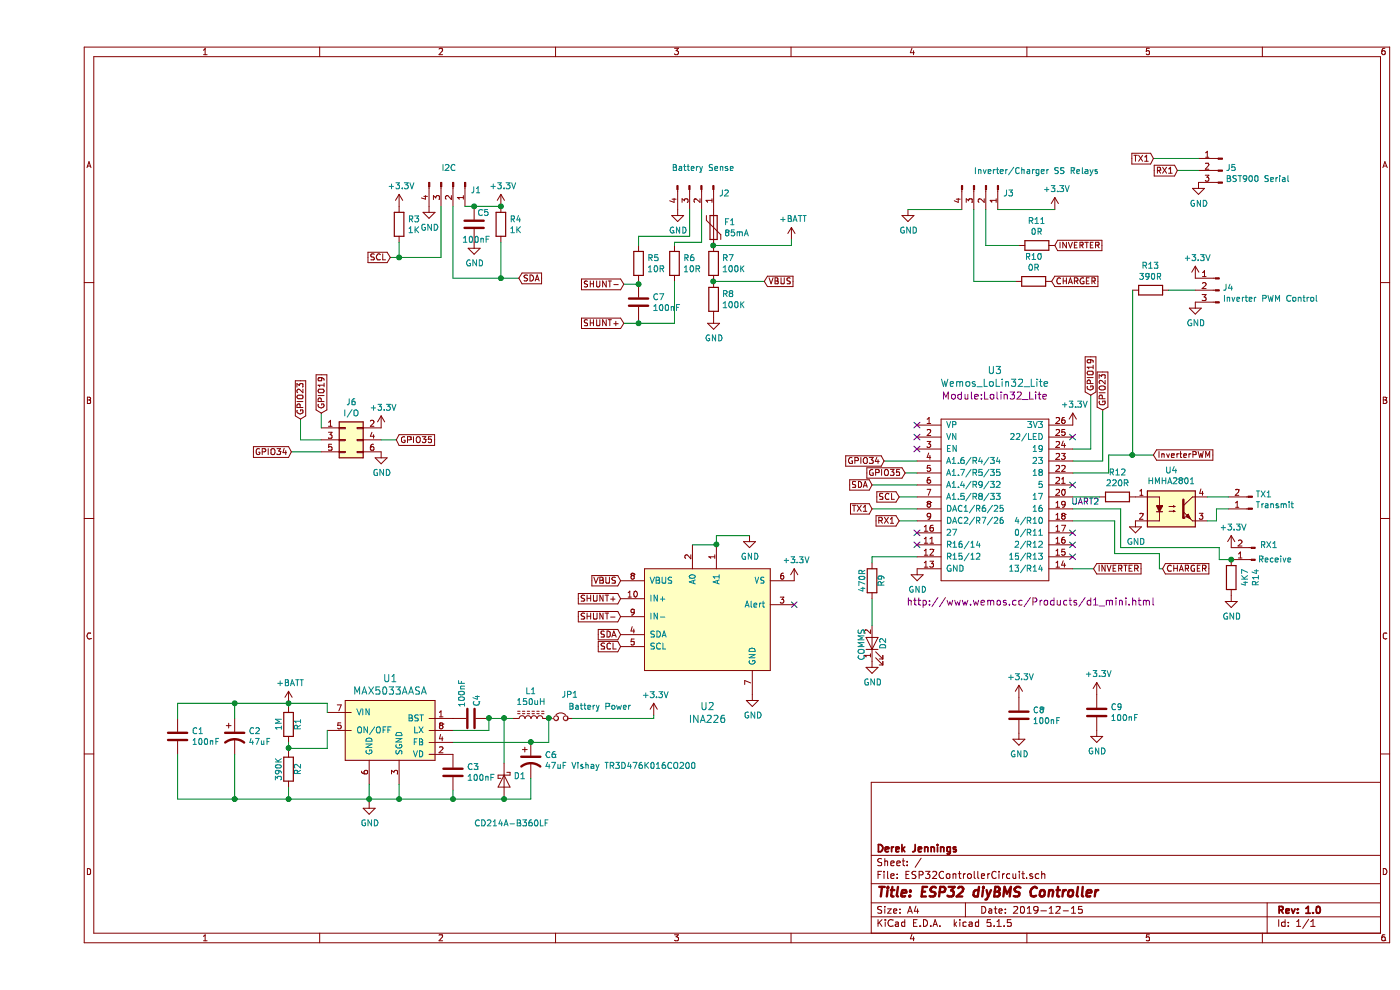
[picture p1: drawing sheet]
EESchema Schematic File Version 4
EELAYER 30 0
EELAYER END
$Descr A4 11693 8268
encoding utf-8
Sheet 1 1
Title "ESP32 diyBMS Controller"
Date "2019-12-15"
Rev "1.0"
Comp "Derek Jennings"
Comment1 ""
Comment2 ""
Comment3 ""
Comment4 ""
$EndDescr
$Comp
L device:LED D2
U 1 1
P 6975 5375
F 0 "D2" H 6975 5285 50  0000 C CNN
F 1 "COMMS" H 6965 5465 50  0000 C CNN
F 2 "LED_SMD:LED_0805_2012Metric_Pad1.15x1.40mm_HandSolder" H 6975 5375 50  0001 C CNN
F 3 "~" H 6975 5375 50  0001 C CNN
	1    6975 5375
	0    -1   -1   0   
$EndComp
$Comp
L device:R R9
U 1 1
P 6975 4850
F 0 "R9" V 6895 4850 50  0000 C CNN
F 1 "470R" V 7055 4850 50  0000 C CNN
F 2 "Resistor_SMD:R_1206_3216Metric_Pad1.42x1.75mm_HandSolder" V 6905 4850 50  0001 C CNN
F 3 "~" H 6975 4850 50  0001 C CNN
	1    6975 4850
	-1   0    0    1   
$EndComp
$Comp
L power:GND #PWR014
U 1 1
P 6975 5525
F 0 "#PWR014" H 6975 5275 50  0001 C CNN
F 1 "GND" H 6980 5352 50  0000 C CNN
F 2 "" H 6975 5525 50  0001 C CNN
F 3 "" H 6975 5525 50  0001 C CNN
	1    6975 5525
	1    0    0    -1  
$EndComp
$Comp
L wemos:Wemos_LoLin32_Lite U3
U 1 1
P 7850 4500
F 0 "U3" H 8000 5909 60  0000 C CNN
F 1 "Wemos_LoLin32_Lite" H 8000 5803 60  0000 C CNN
F 2 "Module:Lolin32_Lite" H 8000 5697 60  0000 C CNN
F 3 "http://www.wemos.cc/Products/d1_mini.html" H 8300 3975 60  0000 C CNN
	1    7850 4500
	1    0    0    -1  
$EndComp
Text GLabel 6975 4050 0    50   Input ~ 0
SDA
Text GLabel 7200 4150 0    50   Input ~ 0
SCL
Wire Wire Line
	6975 4050 7350 4050
Wire Wire Line
	7200 4150 7350 4150
Text GLabel 6975 4250 0    50   Input ~ 0
TX1
Wire Wire Line
	8875 4150 8650 4150
Text GLabel 7200 4350 0    50   Input ~ 0
RX1
Wire Wire Line
	6975 4250 7350 4250
Wire Wire Line
	7200 4350 7350 4350
$Comp
L power:+3.3V #PWR020
U 1 1
P 8650 3550
F 0 "#PWR020" H 8650 3400 50  0001 C CNN
F 1 "+3.3V" H 8665 3723 50  0000 C CNN
F 2 "" H 8650 3550 50  0001 C CNN
F 3 "" H 8650 3550 50  0001 C CNN
	1    8650 3550
	1    0    0    -1  
$EndComp
$Comp
L power:GND #PWR016
U 1 1
P 7350 4750
F 0 "#PWR016" H 7350 4500 50  0001 C CNN
F 1 "GND" H 7355 4577 50  0000 C CNN
F 2 "" H 7350 4750 50  0001 C CNN
F 3 "" H 7350 4750 50  0001 C CNN
	1    7350 4750
	1    0    0    -1  
$EndComp
Wire Wire Line
	6975 5000 6975 5225
Wire Wire Line
	6975 4650 6975 4700
Wire Wire Line
	6975 4650 7350 4650
$Comp
L device:R R12
U 1 1
P 9025 4150
F 0 "R12" V 8818 4150 50  0000 C CNN
F 1 "220R" V 8909 4150 50  0000 C CNN
F 2 "Resistor_SMD:R_1206_3216Metric_Pad1.42x1.75mm_HandSolder" V 8955 4150 50  0001 C CNN
F 3 "~" H 9025 4150 50  0001 C CNN
	1    9025 4150
	0    1    1    0   
$EndComp
$Comp
L power:GND #PWR023
U 1 1
P 9175 4350
F 0 "#PWR023" H 9175 4100 50  0001 C CNN
F 1 "GND" H 9180 4177 50  0000 C CNN
F 2 "" H 9175 4350 50  0001 C CNN
F 3 "" H 9175 4350 50  0001 C CNN
	1    9175 4350
	1    0    0    -1  
$EndComp
$Comp
L opto:PC817 U4
U 1 1
P 9475 4250
F 0 "U4" H 9475 4575 50  0000 C CNN
F 1 "HMHA2801" H 9475 4484 50  0000 C CNN
F 2 "Package_SO:SO-4_4.4x2.3mm_P1.27mm" H 9275 4050 50  0001 L CIN
F 3 "https://uk.farnell.com/on-semiconductor/hmha2801/optocoupler-single-channel/dp/1652504" H 9475 4250 50  0001 L CNN
	1    9475 4250
	1    0    0    -1  
$EndComp
$Comp
L Connector:Conn_01x02_Male TX1
U 1 1
P 10150 4250
F 0 "TX1" H 10122 4132 50  0000 R CNN
F 1 "Transmit" H 10122 4223 50  0000 R CNN
F 2 "Connector_JST:JST_PH_S2B-PH-K_1x02_P2.00mm_Horizontal" H 10150 4250 50  0001 C CNN
F 3 "http://www.farnell.com/datasheets/2057211.pdf" H 10150 4250 50  0001 C CNN
	1    10150 4250
	-1   0    0    1   
$EndComp
Wire Wire Line
	9950 4150 9775 4150
Wire Wire Line
	9775 4350 9850 4350
Wire Wire Line
	9850 4350 9850 4250
Wire Wire Line
	9850 4250 9950 4250
$Comp
L Connector:Conn_01x02_Male RX1
U 1 1
P 10175 4675
F 0 "RX1" H 9985 4555 50  0000 L CNN
F 1 "Receive" H 9865 4675 50  0000 L CNN
F 2 "Connector_JST:JST_PH_S2B-PH-K_1x02_P2.00mm_Horizontal" H 10175 4675 50  0001 C CNN
F 3 "http://www.farnell.com/datasheets/2057211.pdf" H 10175 4675 50  0001 C CNN
	1    10175 4675
	-1   0    0    1   
$EndComp
$Comp
L device:R R14
U 1 1
P 9975 4825
F 0 "R14" V 9768 4825 50  0000 C CNN
F 1 "4K7" V 9859 4825 50  0000 C CNN
F 2 "Resistor_SMD:R_1206_3216Metric_Pad1.42x1.75mm_HandSolder" V 9905 4825 50  0001 C CNN
F 3 "~" H 9975 4825 50  0001 C CNN
	1    9975 4825
	-1   0    0    1   
$EndComp
$Comp
L power:GND #PWR027
U 1 1
P 9975 4975
F 0 "#PWR027" H 9975 4725 50  0001 C CNN
F 1 "GND" H 9980 4802 50  0000 C CNN
F 2 "" H 9975 4975 50  0001 C CNN
F 3 "" H 9975 4975 50  0001 C CNN
	1    9975 4975
	1    0    0    -1  
$EndComp
Wire Wire Line
	8650 4250 9050 4250
Wire Wire Line
	9050 4250 9050 4575
Text Notes 8875 4225 2    50   ~ 0
UART2
$Comp
L Connector:Conn_01x04_Male J1
U 1 1
P 3475 1525
F 0 "J1" V 3537 1669 50  0000 L CNN
F 1 "I2C" V 3350 1425 50  0000 L CNN
F 2 "Connector_JST:JST_PH_S4B-PH-K_1x04_P2.00mm_Horizontal" H 3475 1525 50  0001 C CNN
F 3 "~" H 3475 1525 50  0001 C CNN
	1    3475 1525
	0    1    1    0   
$EndComp
$Comp
L power:+3.3V #PWR06
U 1 1
P 3875 1725
F 0 "#PWR06" H 3875 1575 50  0001 C CNN
F 1 "+3.3V" H 3890 1898 50  0000 C CNN
F 2 "" H 3875 1725 50  0001 C CNN
F 3 "" H 3875 1725 50  0001 C CNN
	1    3875 1725
	1    0    0    -1  
$EndComp
Wire Wire Line
	3575 1725 3650 1725
$Comp
L power:GND #PWR04
U 1 1
P 3275 1725
F 0 "#PWR04" H 3275 1475 50  0001 C CNN
F 1 "GND" H 3280 1552 50  0000 C CNN
F 2 "" H 3275 1725 50  0001 C CNN
F 3 "" H 3275 1725 50  0001 C CNN
	1    3275 1725
	1    0    0    -1  
$EndComp
Text GLabel 2950 2150 0    50   Input ~ 0
SCL
Text GLabel 4025 2325 2    50   Input ~ 0
SDA
$Comp
L device:R R4
U 1 1
P 3875 1875
F 0 "R4" H 3945 1921 50  0000 L CNN
F 1 "1K" H 3945 1830 50  0000 L CNN
F 2 "Resistor_SMD:R_1206_3216Metric_Pad1.42x1.75mm_HandSolder" V 3805 1875 50  0001 C CNN
F 3 "" H 3875 1875 50  0001 C CNN
	1    3875 1875
	1    0    0    -1  
$EndComp
Connection ~ 3875 1725
Wire Wire Line
	4025 2325 3875 2325
Connection ~ 3875 2325
Wire Wire Line
	3875 2325 3475 2325
$Comp
L device:R R3
U 1 1
P 3025 1875
F 0 "R3" H 3095 1921 50  0000 L CNN
F 1 "1K" H 3095 1830 50  0000 L CNN
F 2 "Resistor_SMD:R_1206_3216Metric_Pad1.42x1.75mm_HandSolder" V 2955 1875 50  0001 C CNN
F 3 "" H 3025 1875 50  0001 C CNN
	1    3025 1875
	1    0    0    -1  
$EndComp
$Comp
L power:+3.3V #PWR03
U 1 1
P 3025 1725
F 0 "#PWR03" H 3025 1575 50  0001 C CNN
F 1 "+3.3V" H 3040 1898 50  0000 C CNN
F 2 "" H 3025 1725 50  0001 C CNN
F 3 "" H 3025 1725 50  0001 C CNN
	1    3025 1725
	1    0    0    -1  
$EndComp
Wire Wire Line
	3375 1725 3375 2150
Wire Wire Line
	2950 2150 3025 2150
Wire Wire Line
	3025 2025 3025 2150
Connection ~ 3025 2150
Wire Wire Line
	3025 2150 3375 2150
$Comp
L Connector:Conn_01x04_Male J2
U 1 1
P 5550 1550
F 0 "J2" V 5612 1694 50  0000 L CNN
F 1 "Battery Sense" V 5400 1300 50  0000 L CNN
F 2 "Connector_JST:JST_PH_S4B-PH-K_1x04_P2.00mm_Horizontal" H 5550 1550 50  0001 C CNN
F 3 "~" H 5550 1550 50  0001 C CNN
	1    5550 1550
	0    1    1    0   
$EndComp
$Comp
L power:GND #PWR08
U 1 1
P 5350 1750
F 0 "#PWR08" H 5350 1500 50  0001 C CNN
F 1 "GND" H 5355 1577 50  0000 C CNN
F 2 "" H 5350 1750 50  0001 C CNN
F 3 "" H 5350 1750 50  0001 C CNN
	1    5350 1750
	1    0    0    -1  
$EndComp
$Comp
L device:Polyfuse F1
U 1 1
P 5650 1900
F 0 "F1" H 5738 1946 50  0000 L CNN
F 1 "85mA" H 5738 1855 50  0000 L CNN
F 2 "Resistor_SMD:R_2816_7142Metric_Pad3.20x4.45mm_HandSolder" H 5700 1700 50  0001 L CNN
F 3 "" H 5650 1900 50  0001 C CNN
	1    5650 1900
	1    0    0    -1  
$EndComp
$Comp
L device:R R7
U 1 1
P 5650 2200
F 0 "R7" H 5720 2246 50  0000 L CNN
F 1 "100K" H 5720 2155 50  0000 L CNN
F 2 "Resistor_SMD:R_1206_3216Metric_Pad1.42x1.75mm_HandSolder" V 5580 2200 50  0001 C CNN
F 3 "" H 5650 2200 50  0001 C CNN
	1    5650 2200
	1    0    0    -1  
$EndComp
$Comp
L device:R R8
U 1 1
P 5650 2500
F 0 "R8" H 5720 2546 50  0000 L CNN
F 1 "100K" H 5720 2455 50  0000 L CNN
F 2 "Resistor_SMD:R_1206_3216Metric_Pad1.42x1.75mm_HandSolder" V 5580 2500 50  0001 C CNN
F 3 "" H 5650 2500 50  0001 C CNN
	1    5650 2500
	1    0    0    -1  
$EndComp
$Comp
L power:GND #PWR09
U 1 1
P 5650 2650
F 0 "#PWR09" H 5650 2400 50  0001 C CNN
F 1 "GND" H 5655 2477 50  0000 C CNN
F 2 "" H 5650 2650 50  0001 C CNN
F 3 "" H 5650 2650 50  0001 C CNN
	1    5650 2650
	1    0    0    -1  
$EndComp
Text GLabel 6075 2350 2    50   Input ~ 0
VBUS
Wire Wire Line
	6075 2350 5650 2350
Connection ~ 5650 2350
$Comp
L device:R R5
U 1 1
P 5025 2200
F 0 "R5" H 5095 2246 50  0000 L CNN
F 1 "10R" H 5095 2155 50  0000 L CNN
F 2 "Resistor_SMD:R_1206_3216Metric_Pad1.42x1.75mm_HandSolder" V 4955 2200 50  0001 C CNN
F 3 "" H 5025 2200 50  0001 C CNN
	1    5025 2200
	1    0    0    -1  
$EndComp
$Comp
L device:R R6
U 1 1
P 5325 2200
F 0 "R6" H 5395 2246 50  0000 L CNN
F 1 "10R" H 5395 2155 50  0000 L CNN
F 2 "Resistor_SMD:R_1206_3216Metric_Pad1.42x1.75mm_HandSolder" V 5255 2200 50  0001 C CNN
F 3 "" H 5325 2200 50  0001 C CNN
	1    5325 2200
	1    0    0    -1  
$EndComp
Wire Wire Line
	5025 2050 5025 1975
Wire Wire Line
	5025 1975 5450 1975
Wire Wire Line
	5450 1975 5450 1750
Wire Wire Line
	5550 1750 5550 2025
Wire Wire Line
	5550 2025 5325 2025
Wire Wire Line
	5325 2025 5325 2050
$Comp
L device:C C7
U 1 1
P 5025 2525
F 0 "C7" H 5140 2571 50  0000 L CNN
F 1 "100nF" H 5140 2480 50  0000 L CNN
F 2 "Capacitor_SMD:C_1206_3216Metric_Pad1.42x1.75mm_HandSolder" H 5063 2375 50  0001 C CNN
F 3 "" H 5025 2525 50  0001 C CNN
	1    5025 2525
	1    0    0    -1  
$EndComp
Text GLabel 4900 2375 0    50   Input ~ 0
SHUNT-
Text GLabel 4900 2700 0    50   Input ~ 0
SHUNT+
Wire Wire Line
	5025 2375 4900 2375
Wire Wire Line
	4900 2700 5025 2700
Wire Wire Line
	5025 2375 5025 2350
Connection ~ 5025 2375
Wire Wire Line
	5025 2675 5025 2700
Connection ~ 5025 2700
Wire Wire Line
	5025 2700 5325 2700
Wire Wire Line
	5325 2350 5325 2700
$Comp
L device:C C5
U 1 1
P 3650 1875
F 0 "C5" H 3675 1975 50  0000 L CNN
F 1 "100nF" H 3550 1750 50  0000 L CNN
F 2 "Capacitor_SMD:C_1206_3216Metric_Pad1.42x1.75mm_HandSolder" H 3688 1725 50  0001 C CNN
F 3 "" H 3650 1875 50  0001 C CNN
	1    3650 1875
	1    0    0    -1  
$EndComp
Connection ~ 3650 1725
Wire Wire Line
	3650 1725 3875 1725
$Comp
L power:GND #PWR05
U 1 1
P 3650 2025
F 0 "#PWR05" H 3650 1775 50  0001 C CNN
F 1 "GND" H 3655 1852 50  0000 C CNN
F 2 "" H 3650 2025 50  0001 C CNN
F 3 "" H 3650 2025 50  0001 C CNN
	1    3650 2025
	1    0    0    -1  
$EndComp
Wire Wire Line
	3475 1725 3475 2325
Wire Wire Line
	3875 2025 3875 2325
$Comp
L power:GND #PWR018
U 1 1
P 8200 6125
F 0 "#PWR018" H 8200 5875 50  0001 C CNN
F 1 "GND" H 8205 5952 50  0000 C CNN
F 2 "" H 8200 6125 50  0001 C CNN
F 3 "" H 8200 6125 50  0001 C CNN
	1    8200 6125
	1    0    0    -1  
$EndComp
$Comp
L device:C C8
U 1 1
P 8200 5975
F 0 "C8" H 8315 6021 50  0000 L CNN
F 1 "100nF" H 8315 5930 50  0000 L CNN
F 2 "Capacitor_SMD:C_1206_3216Metric_Pad1.42x1.75mm_HandSolder" H 8238 5825 50  0001 C CNN
F 3 "" H 8200 5975 50  0001 C CNN
	1    8200 5975
	1    0    0    -1  
$EndComp
$Comp
L power:+3.3V #PWR017
U 1 1
P 8200 5825
F 0 "#PWR017" H 8200 5675 50  0001 C CNN
F 1 "+3.3V" H 8215 5998 50  0000 C CNN
F 2 "" H 8200 5825 50  0001 C CNN
F 3 "" H 8200 5825 50  0001 C CNN
	1    8200 5825
	1    0    0    -1  
$EndComp
$Comp
L power:+BATT #PWR012
U 1 1
P 6300 2000
F 0 "#PWR012" H 6300 1850 50  0001 C CNN
F 1 "+BATT" H 6315 2173 50  0000 C CNN
F 2 "" H 6300 2000 50  0001 C CNN
F 3 "" H 6300 2000 50  0001 C CNN
	1    6300 2000
	1    0    0    -1  
$EndComp
Wire Wire Line
	5650 2050 6300 2050
Wire Wire Line
	6300 2050 6300 2000
Connection ~ 5650 2050
$Comp
L Connector:Conn_01x03_Male J5
U 1 1
P 9900 1425
F 0 "J5" H 9872 1449 50  0000 R CNN
F 1 "BST900 Serial" H 9872 1358 50  0000 R CNN
F 2 "Connector_JST:JST_PH_S3B-PH-K_1x03_P2.00mm_Horizontal" H 9900 1425 50  0001 C CNN
F 3 "~" H 9900 1425 50  0001 C CNN
	1    9900 1425
	-1   0    0    -1  
$EndComp
$Comp
L power:GND #PWR026
U 1 1
P 9700 1525
F 0 "#PWR026" H 9700 1275 50  0001 C CNN
F 1 "GND" H 9705 1352 50  0000 C CNN
F 2 "" H 9700 1525 50  0001 C CNN
F 3 "" H 9700 1525 50  0001 C CNN
	1    9700 1525
	1    0    0    -1  
$EndComp
Text GLabel 9325 1325 0    50   Input ~ 0
TX1
Text GLabel 9525 1425 0    50   Input ~ 0
RX1
Wire Wire Line
	9325 1325 9700 1325
Wire Wire Line
	9525 1425 9700 1425
$Comp
L Connector:Conn_01x04_Male J3
U 1 1
P 7925 1550
F 0 "J3" V 7987 1694 50  0000 L CNN
F 1 "Inverter/Charger SS Relays" V 7800 1450 50  0000 L CNN
F 2 "Connector_JST:JST_PH_S4B-PH-K_1x04_P2.00mm_Horizontal" H 7925 1550 50  0001 C CNN
F 3 "~" H 7925 1550 50  0001 C CNN
	1    7925 1550
	0    1    1    0   
$EndComp
$Comp
L power:GND #PWR015
U 1 1
P 7275 1750
F 0 "#PWR015" H 7275 1500 50  0001 C CNN
F 1 "GND" H 7280 1577 50  0000 C CNN
F 2 "" H 7275 1750 50  0001 C CNN
F 3 "" H 7275 1750 50  0001 C CNN
	1    7275 1750
	1    0    0    -1  
$EndComp
Wire Wire Line
	7725 1750 7275 1750
$Comp
L power:+3.3V #PWR019
U 1 1
P 8500 1750
F 0 "#PWR019" H 8500 1600 50  0001 C CNN
F 1 "+3.3V" H 8515 1923 50  0000 C CNN
F 2 "" H 8500 1750 50  0001 C CNN
F 3 "" H 8500 1750 50  0001 C CNN
	1    8500 1750
	1    0    0    -1  
$EndComp
Wire Wire Line
	8025 1750 8500 1750
Text GLabel 8825 4750 2    50   Input ~ 0
INVERTER
Wire Wire Line
	8825 4750 8650 4750
Text GLabel 8500 2050 2    50   Input ~ 0
INVERTER
$Comp
L device:R R11
U 1 1
P 8350 2050
F 0 "R11" V 8143 2050 50  0000 C CNN
F 1 "0R" V 8234 2050 50  0000 C CNN
F 2 "Resistor_SMD:R_1206_3216Metric_Pad1.42x1.75mm_HandSolder" V 8280 2050 50  0001 C CNN
F 3 "" H 8350 2050 50  0001 C CNN
	1    8350 2050
	0    1    1    0   
$EndComp
Wire Wire Line
	8200 2050 7925 2050
Wire Wire Line
	7925 2050 7925 1750
Text GLabel 8475 2350 2    50   Input ~ 0
CHARGER
$Comp
L device:R R10
U 1 1
P 8325 2350
F 0 "R10" V 8118 2350 50  0000 C CNN
F 1 "0R" V 8209 2350 50  0000 C CNN
F 2 "Resistor_SMD:R_1206_3216Metric_Pad1.42x1.75mm_HandSolder" V 8255 2350 50  0001 C CNN
F 3 "" H 8325 2350 50  0001 C CNN
	1    8325 2350
	0    1    1    0   
$EndComp
Wire Wire Line
	7825 2350 7825 1750
Wire Wire Line
	7825 2350 8175 2350
Text GLabel 9400 4750 2    50   Input ~ 0
CHARGER
Wire Wire Line
	9400 4750 9375 4750
Wire Wire Line
	9375 4750 9375 4625
Wire Wire Line
	9375 4625 9000 4625
Wire Wire Line
	9000 4625 9000 4350
Wire Wire Line
	9000 4350 8650 4350
Text GLabel 9325 3800 2    50   Input ~ 0
InverterPWM
Wire Wire Line
	8650 3950 8950 3950
Wire Wire Line
	8950 3950 8950 3800
Wire Wire Line
	8950 3800 9150 3800
$Comp
L Connector:Conn_01x03_Male J4
U 1 1
P 9875 2425
F 0 "J4" H 9847 2449 50  0000 R CNN
F 1 "Inverter PWM Control" H 9847 2358 50  0000 R CNN
F 2 "Connector_JST:JST_PH_S3B-PH-K_1x03_P2.00mm_Horizontal" H 9875 2425 50  0001 C CNN
F 3 "~" H 9875 2425 50  0001 C CNN
	1    9875 2425
	-1   0    0    -1  
$EndComp
$Comp
L power:GND #PWR025
U 1 1
P 9675 2525
F 0 "#PWR025" H 9675 2275 50  0001 C CNN
F 1 "GND" H 9680 2352 50  0000 C CNN
F 2 "" H 9675 2525 50  0001 C CNN
F 3 "" H 9675 2525 50  0001 C CNN
	1    9675 2525
	1    0    0    -1  
$EndComp
$Comp
L power:+3.3V #PWR024
U 1 1
P 9675 2325
F 0 "#PWR024" H 9675 2175 50  0001 C CNN
F 1 "+3.3V" H 9690 2498 50  0000 C CNN
F 2 "" H 9675 2325 50  0001 C CNN
F 3 "" H 9675 2325 50  0001 C CNN
	1    9675 2325
	1    0    0    -1  
$EndComp
$Comp
L device:R R13
U 1 1
P 9300 2425
F 0 "R13" V 9093 2425 50  0000 C CNN
F 1 "390R" V 9184 2425 50  0000 C CNN
F 2 "Resistor_SMD:R_1206_3216Metric_Pad1.42x1.75mm_HandSolder" V 9230 2425 50  0001 C CNN
F 3 "" H 9300 2425 50  0001 C CNN
	1    9300 2425
	0    1    1    0   
$EndComp
Wire Wire Line
	9450 2425 9675 2425
Wire Wire Line
	9150 2425 9150 3800
Connection ~ 9150 3800
Wire Wire Line
	9150 3800 9325 3800
NoConn ~ 7350 3550
NoConn ~ 7350 3650
NoConn ~ 7350 3750
NoConn ~ 7350 4450
NoConn ~ 7350 4550
NoConn ~ 8650 3650
NoConn ~ 8650 4050
NoConn ~ 8650 4450
NoConn ~ 8650 4550
NoConn ~ 8650 4650
$Comp
L power:GND #PWR022
U 1 1
P 8850 6100
F 0 "#PWR022" H 8850 5850 50  0001 C CNN
F 1 "GND" H 8855 5927 50  0000 C CNN
F 2 "" H 8850 6100 50  0001 C CNN
F 3 "" H 8850 6100 50  0001 C CNN
	1    8850 6100
	1    0    0    -1  
$EndComp
$Comp
L device:C C9
U 1 1
P 8850 5950
F 0 "C9" H 8965 5996 50  0000 L CNN
F 1 "100nF" H 8965 5905 50  0000 L CNN
F 2 "Capacitor_SMD:C_1206_3216Metric_Pad1.42x1.75mm_HandSolder" H 8888 5800 50  0001 C CNN
F 3 "" H 8850 5950 50  0001 C CNN
	1    8850 5950
	1    0    0    -1  
$EndComp
$Comp
L power:+3.3V #PWR021
U 1 1
P 8850 5800
F 0 "#PWR021" H 8850 5650 50  0001 C CNN
F 1 "+3.3V" H 8865 5973 50  0000 C CNN
F 2 "" H 8850 5800 50  0001 C CNN
F 3 "" H 8850 5800 50  0001 C CNN
	1    8850 5800
	1    0    0    -1  
$EndComp
$Comp
L home_battery:INA226 U2
U 1 1
P 5575 5200
F 0 "U2" H 5600 4503 60  0000 C CNN
F 1 "INA226" H 5600 4397 60  0000 C CNN
F 2 "Package_SO:TSSOP-10_3x3mm_P0.5mm" H 5575 5200 60  0001 C CNN
F 3 "" H 5575 5200 60  0001 C CNN
	1    5575 5200
	1    0    0    -1  
$EndComp
Text GLabel 4875 5000 0    50   Input ~ 0
SHUNT+
Text GLabel 4875 5150 0    50   Input ~ 0
SHUNT-
Text GLabel 4875 5300 0    50   Input ~ 0
SDA
Text GLabel 4875 5400 0    50   Input ~ 0
SCL
Text GLabel 4875 4850 0    50   Input ~ 0
VBUS
$Comp
L power:GND #PWR011
U 1 1
P 5975 5800
F 0 "#PWR011" H 5975 5550 50  0001 C CNN
F 1 "GND" H 5980 5627 50  0000 C CNN
F 2 "" H 5975 5800 50  0001 C CNN
F 3 "" H 5975 5800 50  0001 C CNN
	1    5975 5800
	1    0    0    -1  
$EndComp
$Comp
L power:GND #PWR010
U 1 1
P 5950 4475
F 0 "#PWR010" H 5950 4225 50  0001 C CNN
F 1 "GND" H 5955 4302 50  0000 C CNN
F 2 "" H 5950 4475 50  0001 C CNN
F 3 "" H 5950 4475 50  0001 C CNN
	1    5950 4475
	1    0    0    -1  
$EndComp
Wire Wire Line
	5475 4550 5675 4550
Wire Wire Line
	5675 4550 5675 4475
Wire Wire Line
	5675 4475 5950 4475
Connection ~ 5675 4550
NoConn ~ 6325 5050
$Comp
L power:+3.3V #PWR013
U 1 1
P 6325 4850
F 0 "#PWR013" H 6325 4700 50  0001 C CNN
F 1 "+3.3V" H 6340 5023 50  0000 C CNN
F 2 "" H 6325 4850 50  0001 C CNN
F 3 "" H 6325 4850 50  0001 C CNN
	1    6325 4850
	1    0    0    -1  
$EndComp
$Comp
L home_battery:MAX5033AASA U1
U 1 1
P 2975 6100
F 0 "U1" H 2950 6537 60  0000 C CNN
F 1 "MAX5033AASA" H 2950 6431 60  0000 C CNN
F 2 "Package_SO:SOIC-8_3.9x4.9mm_P1.27mm" H 2925 6250 60  0001 C CNN
F 3 "" H 2925 6250 60  0001 C CNN
	1    2975 6100
	1    0    0    -1  
$EndComp
$Comp
L power:GND #PWR02
U 1 1
P 2775 6700
F 0 "#PWR02" H 2775 6450 50  0001 C CNN
F 1 "GND" H 2780 6527 50  0000 C CNN
F 2 "" H 2775 6700 50  0001 C CNN
F 3 "" H 2775 6700 50  0001 C CNN
	1    2775 6700
	1    0    0    -1  
$EndComp
$Comp
L device:C C3
U 1 1
P 3475 6450
F 0 "C3" H 3590 6496 50  0000 L CNN
F 1 "100nF" H 3590 6405 50  0000 L CNN
F 2 "Capacitor_SMD:C_1206_3216Metric_Pad1.42x1.75mm_HandSolder" H 3513 6300 50  0001 C CNN
F 3 "" H 3475 6450 50  0001 C CNN
	1    3475 6450
	1    0    0    -1  
$EndComp
Wire Wire Line
	2775 6550 2775 6675
Wire Wire Line
	2775 6675 3025 6675
Wire Wire Line
	3475 6675 3475 6600
Connection ~ 2775 6675
Wire Wire Line
	2775 6675 2775 6700
Wire Wire Line
	3025 6550 3025 6675
Connection ~ 3025 6675
Wire Wire Line
	3025 6675 3475 6675
Wire Wire Line
	3475 6200 4125 6200
$Comp
L device:CP1 C6
U 1 1
P 4125 6350
F 0 "C6" H 4240 6396 50  0000 L CNN
F 1 "47uF Vishay TR3D476K016CO200" H 4240 6305 50  0000 L CNN
F 2 "Capacitor_Tantalum_SMD:CP_EIA-3528-12_Kemet-T_Pad1.50x2.35mm_HandSolder" H 4125 6350 50  0001 C CNN
F 3 "" H 4125 6350 50  0001 C CNN
	1    4125 6350
	1    0    0    -1  
$EndComp
Wire Wire Line
	4125 6500 4125 6675
Wire Wire Line
	4125 6675 3900 6675
Connection ~ 3475 6675
$Comp
L device:C C4
U 1 1
P 3625 6000
F 0 "C4" H 3425 6050 50  0000 L CNN
F 1 "100nF" H 3300 5925 50  0000 L CNN
F 2 "Capacitor_SMD:C_1206_3216Metric_Pad1.42x1.75mm_HandSolder" H 3663 5850 50  0001 C CNN
F 3 "" H 3625 6000 50  0001 C CNN
	1    3625 6000
	0    1    1    0   
$EndComp
Wire Wire Line
	3475 6100 3775 6100
Wire Wire Line
	3775 6100 3775 6000
$Comp
L device:L_Core_Ferrite L1
U 1 1
P 4125 6000
F 0 "L1" V 4350 6000 50  0000 C CNN
F 1 "150uH" V 4259 6000 50  0000 C CNN
F 2 "Inductor_SMD:L_Bourns_SRN6045TA" H 4125 6000 50  0001 C CNN
F 3 "" H 4125 6000 50  0001 C CNN
	1    4125 6000
	0    -1   -1   0   
$EndComp
Connection ~ 3775 6000
Wire Wire Line
	4125 6200 4275 6200
Wire Wire Line
	4275 6200 4275 6000
Connection ~ 4125 6200
$Comp
L device:Jumper_NC_Small JP1
U 1 1
P 4375 6000
F 0 "JP1" H 4450 6200 50  0000 C CNN
F 1 "Battery Power" H 4700 6100 50  0000 C CNN
F 2 "Connector_PinHeader_2.54mm:PinHeader_1x02_P2.54mm_Vertical" H 4375 6000 50  0001 C CNN
F 3 "" H 4375 6000 50  0001 C CNN
	1    4375 6000
	1    0    0    -1  
$EndComp
Connection ~ 4275 6000
$Comp
L power:+3.3V #PWR07
U 1 1
P 5150 5975
F 0 "#PWR07" H 5150 5825 50  0001 C CNN
F 1 "+3.3V" H 5165 6148 50  0000 C CNN
F 2 "" H 5150 5975 50  0001 C CNN
F 3 "" H 5150 5975 50  0001 C CNN
	1    5150 5975
	1    0    0    -1  
$EndComp
Wire Wire Line
	4475 6000 5150 6000
Wire Wire Line
	5150 6000 5150 5975
$Comp
L device:R R2
U 1 1
P 2100 6425
F 0 "R2" V 2020 6425 50  0000 C CNN
F 1 "390K" V 2180 6425 50  0000 C CNN
F 2 "Resistor_SMD:R_1206_3216Metric_Pad1.42x1.75mm_HandSolder" V 2030 6425 50  0001 C CNN
F 3 "~" H 2100 6425 50  0001 C CNN
	1    2100 6425
	-1   0    0    1   
$EndComp
Wire Wire Line
	2775 6675 2100 6675
Wire Wire Line
	2100 6675 2100 6575
$Comp
L device:R R1
U 1 1
P 2100 6050
F 0 "R1" V 2020 6050 50  0000 C CNN
F 1 "1M" V 2180 6050 50  0000 C CNN
F 2 "Resistor_SMD:R_1206_3216Metric_Pad1.42x1.75mm_HandSolder" V 2030 6050 50  0001 C CNN
F 3 "~" H 2100 6050 50  0001 C CNN
	1    2100 6050
	-1   0    0    1   
$EndComp
Wire Wire Line
	2100 6275 2100 6250
Wire Wire Line
	2100 6250 2425 6250
Wire Wire Line
	2425 6250 2425 6100
Connection ~ 2100 6250
Wire Wire Line
	2100 6250 2100 6200
Wire Wire Line
	2425 5950 2425 5875
Wire Wire Line
	2425 5875 2100 5875
Wire Wire Line
	2100 5875 2100 5900
$Comp
L power:+BATT #PWR01
U 1 1
P 2100 5875
F 0 "#PWR01" H 2100 5725 50  0001 C CNN
F 1 "+BATT" H 2115 6048 50  0000 C CNN
F 2 "" H 2100 5875 50  0001 C CNN
F 3 "" H 2100 5875 50  0001 C CNN
	1    2100 5875
	1    0    0    -1  
$EndComp
Connection ~ 2100 5875
$Comp
L device:CP1 C2
U 1 1
P 1650 6150
F 0 "C2" H 1765 6196 50  0000 L CNN
F 1 "47uF" H 1765 6105 50  0000 L CNN
F 2 "Capacitor_THT:CP_Radial_D7.5mm_P2.50mm" H 1650 6150 50  0001 C CNN
F 3 "" H 1650 6150 50  0001 C CNN
	1    1650 6150
	1    0    0    -1  
$EndComp
$Comp
L device:C C1
U 1 1
P 1175 6150
F 0 "C1" H 1290 6196 50  0000 L CNN
F 1 "100nF" H 1290 6105 50  0000 L CNN
F 2 "Capacitor_SMD:C_1206_3216Metric_Pad1.42x1.75mm_HandSolder" H 1213 6000 50  0001 C CNN
F 3 "" H 1175 6150 50  0001 C CNN
	1    1175 6150
	1    0    0    -1  
$EndComp
Wire Wire Line
	1175 6000 1175 5875
Wire Wire Line
	1175 5875 1650 5875
Wire Wire Line
	1650 6000 1650 5875
Connection ~ 1650 5875
Wire Wire Line
	1650 5875 2100 5875
Wire Wire Line
	1175 6300 1175 6675
Wire Wire Line
	1175 6675 1650 6675
Connection ~ 2100 6675
Wire Wire Line
	1650 6300 1650 6675
Connection ~ 1650 6675
Wire Wire Line
	1650 6675 2100 6675
$Comp
L device:D_Schottky D1
U 1 1
P 3900 6525
F 0 "D1" V 3854 6604 50  0000 L CNN
F 1 "CD214A-B360LF" V 4250 6275 50  0000 L CNN
F 2 "Diode_SMD:D_SMB" H 3900 6525 50  0001 C CNN
F 3 "" H 3900 6525 50  0001 C CNN
	1    3900 6525
	0    1    1    0   
$EndComp
Connection ~ 3900 6675
Wire Wire Line
	3900 6675 3475 6675
Wire Wire Line
	3900 6375 3900 6000
Wire Wire Line
	3775 6000 3900 6000
Connection ~ 3900 6000
Wire Wire Line
	3900 6000 3975 6000
$Comp
L power:+3.3V #PWR030
U 1 1
P 9975 4575
F 0 "#PWR030" H 9975 4425 50  0001 C CNN
F 1 "+3.3V" H 9990 4748 50  0000 C CNN
F 2 "" H 9975 4575 50  0001 C CNN
F 3 "" H 9975 4575 50  0001 C CNN
	1    9975 4575
	1    0    0    -1  
$EndComp
Wire Wire Line
	9050 4575 9875 4575
Wire Wire Line
	9875 4575 9875 4675
Wire Wire Line
	9875 4675 9975 4675
Connection ~ 9975 4675
$Comp
L Connector:Conn_02x03_Odd_Even J6
U 1 1
P 2575 3675
F 0 "J6" H 2625 3992 50  0000 C CNN
F 1 "I/O" H 2625 3901 50  0000 C CNN
F 2 "Connector_PinHeader_2.54mm:PinHeader_2x03_P2.54mm_Vertical" H 2575 3675 50  0001 C CNN
F 3 "~" H 2575 3675 50  0001 C CNN
	1    2575 3675
	1    0    0    -1  
$EndComp
$Comp
L power:GND #PWR029
U 1 1
P 2875 3775
F 0 "#PWR029" H 2875 3525 50  0001 C CNN
F 1 "GND" H 2880 3602 50  0000 C CNN
F 2 "" H 2875 3775 50  0001 C CNN
F 3 "" H 2875 3775 50  0001 C CNN
	1    2875 3775
	1    0    0    -1  
$EndComp
$Comp
L power:+3.3V #PWR028
U 1 1
P 2875 3575
F 0 "#PWR028" H 2875 3425 50  0001 C CNN
F 1 "+3.3V" H 2890 3748 50  0000 C CNN
F 2 "" H 2875 3575 50  0001 C CNN
F 3 "" H 2875 3575 50  0001 C CNN
	1    2875 3575
	1    0    0    -1  
$EndComp
Text GLabel 8800 3300 1    50   Input ~ 0
GPIO19
Text GLabel 8900 3425 1    50   Input ~ 0
GPIO23
Wire Wire Line
	8650 3750 8800 3750
Wire Wire Line
	8800 3750 8800 3300
Wire Wire Line
	8650 3850 8900 3850
Wire Wire Line
	8900 3850 8900 3425
Text GLabel 2375 3450 1    50   Input ~ 0
GPIO19
Text GLabel 2200 3500 1    50   Input ~ 0
GPIO23
Wire Wire Line
	2375 3575 2375 3450
Wire Wire Line
	2200 3675 2375 3675
Wire Wire Line
	2200 3500 2200 3675
Text GLabel 7075 3850 0    50   Input ~ 0
GPIO34
Text GLabel 7250 3950 0    50   Input ~ 0
GPIO35
Wire Wire Line
	7250 3950 7350 3950
Wire Wire Line
	7075 3850 7350 3850
Text GLabel 2125 3775 0    50   Input ~ 0
GPIO34
Text GLabel 3000 3675 2    50   Input ~ 0
GPIO35
Wire Wire Line
	2125 3775 2375 3775
Wire Wire Line
	2875 3675 3000 3675
$EndSCHEMATC
